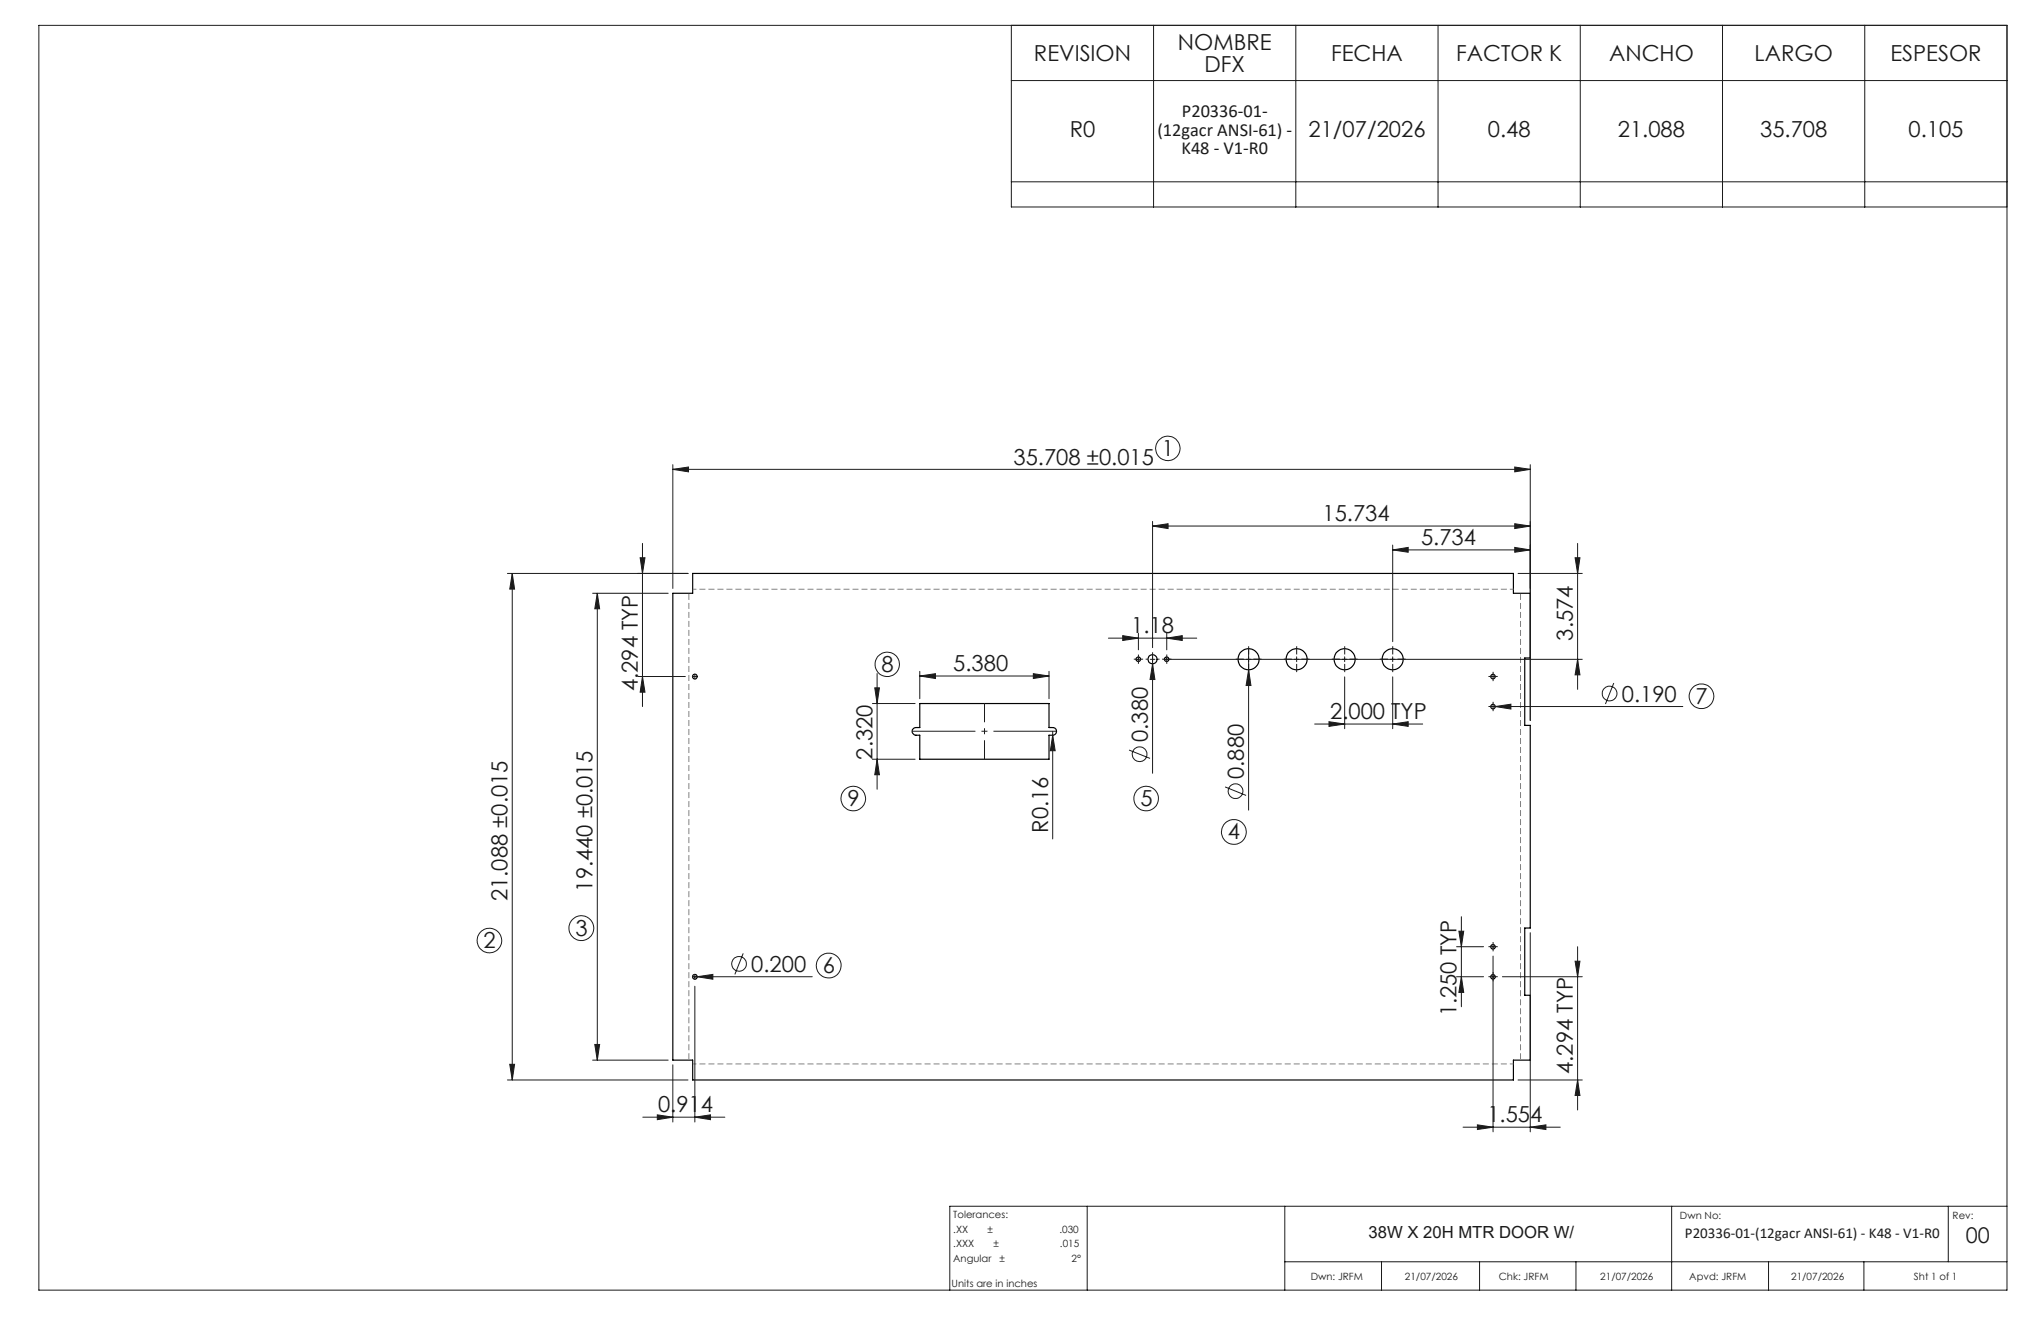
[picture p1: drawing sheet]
<svg xmlns="http://www.w3.org/2000/svg" width="432mm" height="279mm" viewBox="0 0 432 279" stroke-linecap="round" stroke-linejoin="round" font-family="sans-serif">
<g fill="none" stroke="#191924" stroke-width=".21">
<path d="M8.2 5.4h416.4v267.5h-416.4zM214 5.4v38.4h210.6M214 17h210.6M244.1 5.4v38.4M274.1 5.4v38.4M304.2 5.4v38.4M334.3 5.4v38.4M364.4 5.4v38.4M394.5 5.4v38.4M214 38.5h210.6M142.3 99.3l3.4-.5v1zM142.3 98.3v26.2"/>
<path d="M142.3 99.3h181.4M320.5 98.8l3.2 .5-3.2 .5zM323.7 98.3v54.1M135.4 118h1.1l-.6 3.3zM135.9 114.9v34.5M243.8 111.3l3.3-.5v1zM243.8 110.3v26.7M243.8 111.3h79.9M294.6 116.3l3.3-.5v1zM294.6 115.3v20.4M294.6 116.3h29.1M320.5 115.8l3.2 .5-3.2 .5z"/>
<path d="M320.5 110.8l3.2 .5-3.2 .5zM333.2 118h1.1l-.5 3.3zM333.8 114.9v30.9M107.4 121.3h38.2M108.4 121.3l.5 3.3h-1.1zM108.4 121.3v107.1M125.4 125.5h16M126.4 125.5l.5 3.3h-1.1zM126.4 125.5v98.7M234.5 135h18.7M237.5 134.4l3.3 .6-3.3 .5zM240.3 139.5h1"/>
<path d="M240.8 133.9v3.5M240.8 138.9v1M243.3 139.5h1M243.8 138.5v25M246.3 139.5h88.5M246.8 135l3.3-.6v1.1zM246.8 133.9v3.5M246.8 138.9v1M264.2 137.2v34.1M274.3 138.9v1M284.5 138.9v1M294.6 138.9v1"/>
<path d="M321.2 121.3h13.6M333.8 139.5l.5 3.2h-1.1zM134.9 143.1h10.1M135.9 143.1l.6 3.3h-1.1zM146.5 143.1h1M147 142.6v1M184.6 148.8h9M185.1 145.5h1l-.5 3.3zM185.6 142.5v24.4M194.6 143l3.3-.5v1zM194.6 142v5.8M194.6 143h27.3"/>
<path d="M218.6 142.5l3.3 .5-3.3 .5zM221.9 142v5.8M222.7 155.5l.5 3.3h-1zM222.7 154.7v22.7M238.9 158.6l4.4 1.8M243.8 140.4l.5 3.3h-1zM264.2 141.7l.5 3.3h-1.1zM278.1 153.1h22.9M281.2 152.6l3.3 .5-3.3 .5zM284.5 143.2v10.9M294.6 153.1l3.3-.5v1zM294.6 143.2v10.9"/>
<path d="M315.3 143.1h1.1M315.3 149.4h40.7M315.9 142.6v1M315.9 148.9v1M316.3 149.4l3.4-.5v1.1zM341.4 144.5l-1.7 4.4M184.6 160.6h9M185.6 160.6l.5 3.3h-1zM259.2 166.4l4.4 1.8M308.6 197h1.1l-.5 3.2zM309.2 193.9v19M315.9 199.7v1"/>
<path d="M323.7 197.3v42.1M146.5 206.6h25.3M147 206.1v1M147 208.6v28.7M147.5 206.6l3.3-.5v1zM157.2 201.6l-1.7 4.5M308.2 206.6h5.7M308.2 200.2h5.7M309.2 206.6l.5 3.3h-1.1zM315.3 206.6h1.1M315.3 200.2h1.1M315.9 202.2v37.2"/>
<path d="M317.9 206.6h16.9M333.2 203.3h1.1l-.5 3.3zM333.8 200.2v34.6M107.4 228.4h38.2M107.8 225.1h1.1l-.5 3.3zM125.4 224.2h16M125.8 220.9h1.1l-.5 3.3zM136 236.3h17.4M139.1 235.8l3.2 .5-3.2 .5zM142.3 225.2v12.1M147 236.3l3.3-.5v1zM309.5 238.4h20.6"/>
<path d="M312.6 237.9l3.3 .5-3.3 .5zM321.2 228.4h13.6M323.7 238.4l3.4-.5v1zM333.8 228.4l.5 3.3h-1.1zM230 255.1v17.8M271.8 255.1v17.8M353.7 255.1v17.8M412.2 255.1v11.8M424.6 255.1h-223.7v17.8M271.8 266.9h152.8M292.3 266.9v6M313 266.9v6"/>
<path d="M333.4 266.9v6M374.2 266.9v6M394.3 266.9v6"/>
<circle cx="247.1" cy="94.8" r="2.59"/>
<circle cx="187.7" cy="140.5" r="2.58"/>
<circle cx="241.1" cy="159.5" r="1.56"/>
<circle cx="340.5" cy="146.7" r="1.55"/>
<circle cx="360" cy="147.3" r="2.61"/>
<circle cx="180.5" cy="168.9" r="2.61"/>
<circle cx="242.5" cy="168.9" r="2.6"/>
<circle cx="261" cy="176" r="2.62"/>
<circle cx="261.4" cy="167.3" r="1.55"/>
<circle cx="103.5" cy="198.9" r="2.61"/>
<circle cx="123" cy="196.3" r="2.62"/>
<circle cx="156.4" cy="203.9" r="1.55"/>
<circle cx="175.3" cy="204.2" r="2.62"/>
</g>
<g fill="none" stroke="#000" stroke-width=".25">
<path d="M146.5 121.3h173.7v4.2h3.5v13.7h-1.1v14.2h1.1v42.9h-1.1v14.2h1.1v13.7h-3.5v4.2h-173.7v-4.2h-4.2v-98.7h4.2zM194.6 148.8h27.3v5.1a1.41 1.41 0 0 1 1.5 .3l.1 .7-.3 .4-.5 .2h-.8v5.1h-27.3v-5.1h-.8a.81 .81 0 0 1-.8-.8 .81 .81 0 0 1 .8-.8h.8z"/>
<circle cx="240.8" cy="139.4" r=".47"/>
<circle cx="243.8" cy="139.4" r=".96"/>
<circle cx="246.8" cy="139.4" r=".48"/>
<circle cx="264.2" cy="139.4" r="2.23"/>
<circle cx="274.3" cy="139.4" r="2.23"/>
<circle cx="284.5" cy="139.4" r="2.23"/>
<circle cx="294.6" cy="139.4" r="2.23"/>
<circle cx="147" cy="143.1" r=".5"/>
<circle cx="315.9" cy="143.1" r=".48"/>
<circle cx="315.9" cy="149.4" r=".48"/>
<circle cx="147" cy="206.6" r=".5"/>
<circle cx="315.9" cy="206.6" r=".48"/>
<circle cx="315.9" cy="200.2" r=".48"/>
</g>
<path d="M193 154.7h30.5" fill="none" stroke="#191924" stroke-width=".21" stroke-dasharray="15.2 1.3 1.3 1.3" stroke-dashoffset="1.9" stroke-linecap="butt"/>
<path d="M208.3 148.8v11.8" fill="none" stroke="#191924" stroke-width=".21" stroke-dasharray="15.2 1.3 1.3 1.3" stroke-dashoffset="11.3" stroke-linecap="butt"/>
<g fill="none" stroke="#191924" stroke-width=".21" stroke-dasharray="15.2 1.3 1.3 1.3" stroke-linecap="butt">
<path d="M240.3 139.4h-.4M240.8 138.9v-.5M240.8 139.9v.5M241.3 139.4h.5M242.8 139.4h-.4M243.8 138.4v-.4M244.8 139.4h.5M246.3 139.4h-.4M246.8 138.9v-.5M246.8 139.9v.5M247.3 139.4h.5M263.2 139.4h-1.8"/>
<path d="M264.2 138.4v-1.7M265.2 139.4h1.7M273.3 139.4h-1.7M274.3 138.4v-1.7M275.3 139.4h1.8M283.5 139.4h-1.7M284.5 138.4v-1.7M285.5 139.4h1.7M293.6 139.4h-1.7M294.6 138.4v-1.7M295.6 139.4h1.8M243.8 140.4v.5"/>
<path d="M264.2 140.4v1.8M274.3 140.4v1.8M284.5 140.4v1.8M294.6 140.4v1.8M315.4 143.1h-.5M315.4 149.4h-.5M315.9 142.6v-.5M315.9 143.6v.5M315.9 148.9v-.5M315.9 149.9v.5M316.4 143.1h.5M316.4 149.4h.5"/>
<path d="M315.9 199.7v-.5M315.4 200.2h-.5M315.4 206.6h-.5M315.9 200.7v.5M315.9 206.1v-.5M315.9 207.1v.5M316.4 200.2h.5M316.4 206.6h.5"/>
</g>
<path d="M320.2 124.6h-173.6M146.6 225h173.6" fill="none" stroke="#808080" stroke-width=".21" stroke-dasharray="1.3 .6" stroke-dashoffset=".5" stroke-linecap="butt"/>
<path d="M145.7 125.5v98.7M321.7 224.2v-98.7" fill="none" stroke="#808080" stroke-width=".21" stroke-dasharray="1.3 .6" stroke-dashoffset="-.2" stroke-linecap="butt"/>
<g fill="#191924">
<path d="M264.2 141.7l.5 3.3h-1.1z"/>
<path d="M222.7 155.5l.5 3.3h-1z"/>
<path d="M243.8 140.4l.5 3.3h-1z"/>
<path d="M320.5 115.8l3.2 .5-3.2 .5zM294.6 116.3l3.3-.5v1zM320.5 110.8l3.2 .5-3.2 .5zM243.8 111.3l3.3-.5v1zM323.7 238.4l3.4-.5v1zM312.6 237.9l3.3 .5-3.3 .5zM218.6 142.5l3.3 .5-3.3 .5zM194.6 143l3.3-.5v1zM246.8 135l3.3-.6v1.1zM237.5 134.4l3.3 .6-3.3 .5z"/>
<path d="M142.3 99.3l3.4-.5v1zM320.5 98.8l3.2 .5-3.2 .5zM281.2 152.6l3.3 .5-3.3 .5zM294.6 153.1l3.3-.5v1zM139.1 235.8l3.2 .5-3.2 .5zM147 236.3l3.3-.5v1z"/>
<path d="M125.8 220.9h1.1l-.5 3.3zM126.4 125.5l.5 3.3h-1.1zM333.8 139.5l.5 3.2h-1.1zM333.2 118h1.1l-.5 3.3z"/>
<path d="M108.4 121.3l.5 3.3h-1.1zM107.8 225.1h1.1l-.5 3.3zM135.4 118h1.1l-.6 3.3zM135.9 143.1l.6 3.3h-1.1zM333.2 203.3h1.1l-.5 3.3zM333.8 228.4l.5 3.3h-1.1zM308.6 197h1.1l-.5 3.2zM309.2 206.6l.5 3.3h-1.1zM185.1 145.5h1l-.5 3.3zM185.6 160.6l.5 3.3h-1z"/>
<path d="M316.3 149.4l3.4 .6v-1.1zM147.5 206.6l3.3 .5v-1z"/>
</g>
<g font-size="4.7" fill="#191924">
<text x="249.2" y="10.6">NOMBRE</text>
<text x="218.8" y="12.9">REVISION</text>
<text x="254.8" y="15.1">DFX</text>
<text x="281.6" y="12.9">FECHA</text>
<text x="308.1" y="12.9">FACTOR K</text>
<text x="340.4" y="12.9">ANCHO</text>
<text x="371.2" y="12.9">LARGO</text>
<text x="399.9" y="12.9">ESPESOR</text>
<text x="226.3" y="29">R0</text>
<text x="276.8" y="29">21/07/2026</text>
<text x="314.8" y="29">0.48</text>
<text x="342.3" y="29">21.088</text>
<text x="372.4" y="29">35.708</text>
<text x="403.8" y="29">0.105</text>
<text x="214.4" y="98.3">35.708 ±0.015</text>
<text x="245.8" y="96.4">1</text>
<text x="279.8" y="110.3">15.734</text>
<text x="300.6" y="115.3">5.734</text>
<text x="239.3" y="133.9">1.18</text>
<text x="332.8" y="135.5" transform="rotate(-90 332.8 135.5)">3.574</text>
<text x="186.5" y="142.1">8</text>
<text x="201.7" y="142">5.380</text>
<text x="134.9" y="146.2" transform="rotate(-90 134.9 146.2)">4.294 TYP</text>
<text x="343.1" y="148.4">0.190</text>
<text x="358.7" y="148.8">7</text>
<text x="281.4" y="152.1">2.000 TYP</text>
<text x="184.6" y="160.6" transform="rotate(-90 184.6 160.6)">2.320</text>
<text x="242.8" y="156.9" transform="rotate(-90 242.8 156.9)">0.380</text>
<text x="263.1" y="164.8" transform="rotate(-90 263.1 164.8)">0.880</text>
<text x="179.3" y="170.5">9</text>
<text x="241.3" y="170.5">5</text>
<text x="221.8" y="176.2" transform="rotate(-90 221.8 176.2)">R0.16</text>
<text x="259.8" y="177.5">4</text>
<text x="107.4" y="190.6" transform="rotate(-90 107.4 190.6)">21.088 ±0.015</text>
<text x="125.4" y="188.6" transform="rotate(-90 125.4 188.6)">19.440 ±0.015</text>
<text x="121.8" y="197.9">3</text>
<text x="102.3" y="200.5">2</text>
<text x="158.9" y="205.6">0.200</text>
<text x="174.1" y="205.8">6</text>
<text x="308.2" y="215" transform="rotate(-90 308.2 215)">1.250 TYP</text>
<text x="332.8" y="227.1" transform="rotate(-90 332.8 227.1)">4.294 TYP</text>
<text x="139.2" y="235.3">0.914</text>
<text x="314.7" y="237.4">1.554</text>
</g>
<text font-size="4.6" fill="#191924" x="415.9" y="263">00</text>
<g font-size="3.9" fill="#191924">
<text x="244.9" y="28.7">(12gacr ANSI-61) -</text>
<text x="250" y="24.8">P20336-01-</text>
<text x="250" y="32.6">K48 - V1-R0</text>
</g>
<text font-size="3.5" fill="#191924" x="289.5" y="261.9">38W X 20H MTR DOOR W/</text>
<text font-size="3.2" fill="#191924" x="356.5" y="261.8">P20336-01-(12gacr ANSI-61) - K48 - V1-R0</text>
<g font-size="2.1" fill="#191924">
<text x="201.7" y="257.6">Tolerances:</text>
<text x="355.4" y="257.8">Dwn No:</text>
<text x="413.1" y="257.8">Rev:</text>
<text x="201.7" y="260.7">.XX</text>
<text x="201.7" y="263.9">.XXX</text>
<text x="208.9" y="260.7">±</text>
<text x="210.2" y="263.9">±</text>
<text x="224.1" y="260.7">.030</text>
<text x="224.3" y="263.9">.015</text>
<text x="201.7" y="267">Angular</text>
<text x="211.5" y="267">±</text>
<text x="226.7" y="267">2°</text>
<text x="201.3" y="272.3">Units are in inches</text>
<text x="277.3" y="270.7">Dwn: JRFM</text>
<text x="297.2" y="270.7">21/07/2026</text>
<text x="317.1" y="270.7">Chk: JRFM</text>
<text x="338.6" y="270.7">21/07/2026</text>
<text x="357.4" y="270.7">Apvd: JRFM</text>
<text x="378.9" y="270.7">21/07/2026</text>
<text x="404.9" y="270.7">Sht 1 of 1</text>
</g>
</svg>
